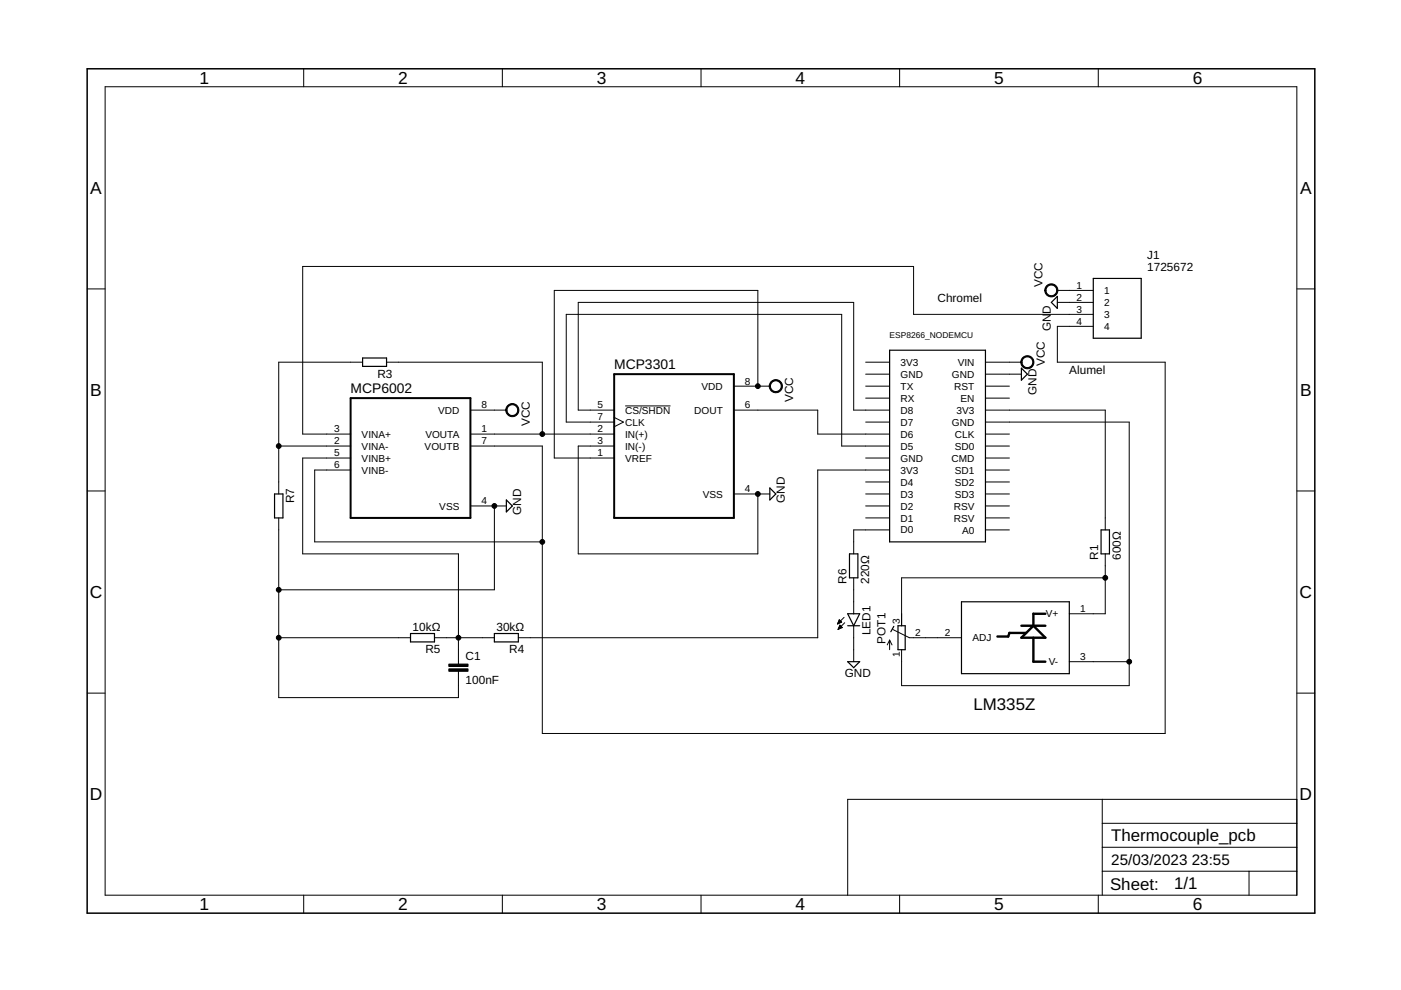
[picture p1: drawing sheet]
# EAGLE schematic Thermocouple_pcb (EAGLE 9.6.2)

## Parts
C1  100nF  C-EU050-025X075  [C050-025X075]
ESP8266_NODEMCU  NODEMCU_ESP8266  [NODEMCU_ESP8266]
J1  1725672  [1725672-4-2.54]
LED1  LED5MM  [LED5MM]
LM335Z  STMICROELECTRONICS_LM335ZSTMICROELECTRONICS_LM335Z_0_0  [STMICROELECTRONICS_LM335Z_0]
MCP3301  MCP3301-CI/P  [DIP787W46P254L927H533Q8]
MCP6002  MCP6002-I/P  [DIP787W46P254L927H533Q8]
POT1  R-TRIMM74W  [RTRIM74W]
R1  600Ω  R-EU_0204/7  [0204/7]
R3  R-EU_0204/7  [0204/7]
R4  30kΩ  R-EU_0204/7  [0204/7]
R5  10kΩ  R-EU_0204/7  [0204/7]
R6  220Ω  R-EU_0204/7  [0204/7]
R7  R-EU_0204/7  [0204/7]

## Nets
GND: C1.2 ESP8266_NODEMCU.GND@4(GND) J1.2 LED1.K(C) MCP3301.3(IN(-)) MCP3301.4(VSS) MCP6002.4(VSS) R5.2 R7.2
N$1: ESP8266_NODEMCU.D5 MCP3301.7(CLK)
N$2: ESP8266_NODEMCU.GND@3(GND) LM335Z.3(V-) POT1.1(A)
N$3: ESP8266_NODEMCU.D6 MCP3301.6(DOUT)
N$4: ESP8266_NODEMCU.D8 MCP3301.5(!CS/SHDN)
N$5: MCP3301.2(IN(+)) MCP6002.1(VOUTA) R3.1
N$6: LED1.A R6.1
N$7: C1.1 MCP6002.5(VINB+) R4.2 R5.1
N$8: ESP8266_NODEMCU.3V3@3(3V3) R1.2
N$9: J1.3 MCP6002.3(VINA+)
N$10: LM335Z.1(V+) POT1.3(E) R1.1
N$11: LM335Z.2(ADJ) POT1.2(S)
N$12: J1.4 MCP6002.6(VINB-) MCP6002.7(VOUTB)
N$13: ESP8266_NODEMCU.3V3@2(3V3) R4.1
N$14: MCP6002.2(VINA-) R3.2 R7.1
N$15: ESP8266_NODEMCU.D0 R6.2
VCC: ESP8266_NODEMCU.VIN J1.1 MCP3301.1(VREF) MCP3301.8(VDD) MCP6002.8(VDD)
Unconnected: ESP8266_NODEMCU.A0 ESP8266_NODEMCU.CLK ESP8266_NODEMCU.CMD ESP8266_NODEMCU.D1 ESP8266_NODEMCU.D2 ESP8266_NODEMCU.D3 ESP8266_NODEMCU.D4 ESP8266_NODEMCU.D7 ESP8266_NODEMCU.EN ESP8266_NODEMCU.RST ESP8266_NODEMCU.RSV1(RSV) ESP8266_NODEMCU.RSV2(RSV) ESP8266_NODEMCU.RX ESP8266_NODEMCU.SD1 ESP8266_NODEMCU.SD2 ESP8266_NODEMCU.SD3 ESP8266_NODEMCU.SDO(SD0) ESP8266_NODEMCU.TX

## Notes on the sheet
- Chromel
- Alumel

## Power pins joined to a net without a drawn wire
3V3: ESP8266_NODEMCU.3V3@1(3V3)
GND: ESP8266_NODEMCU.GND@1(GND) ESP8266_NODEMCU.GND@2(GND)
